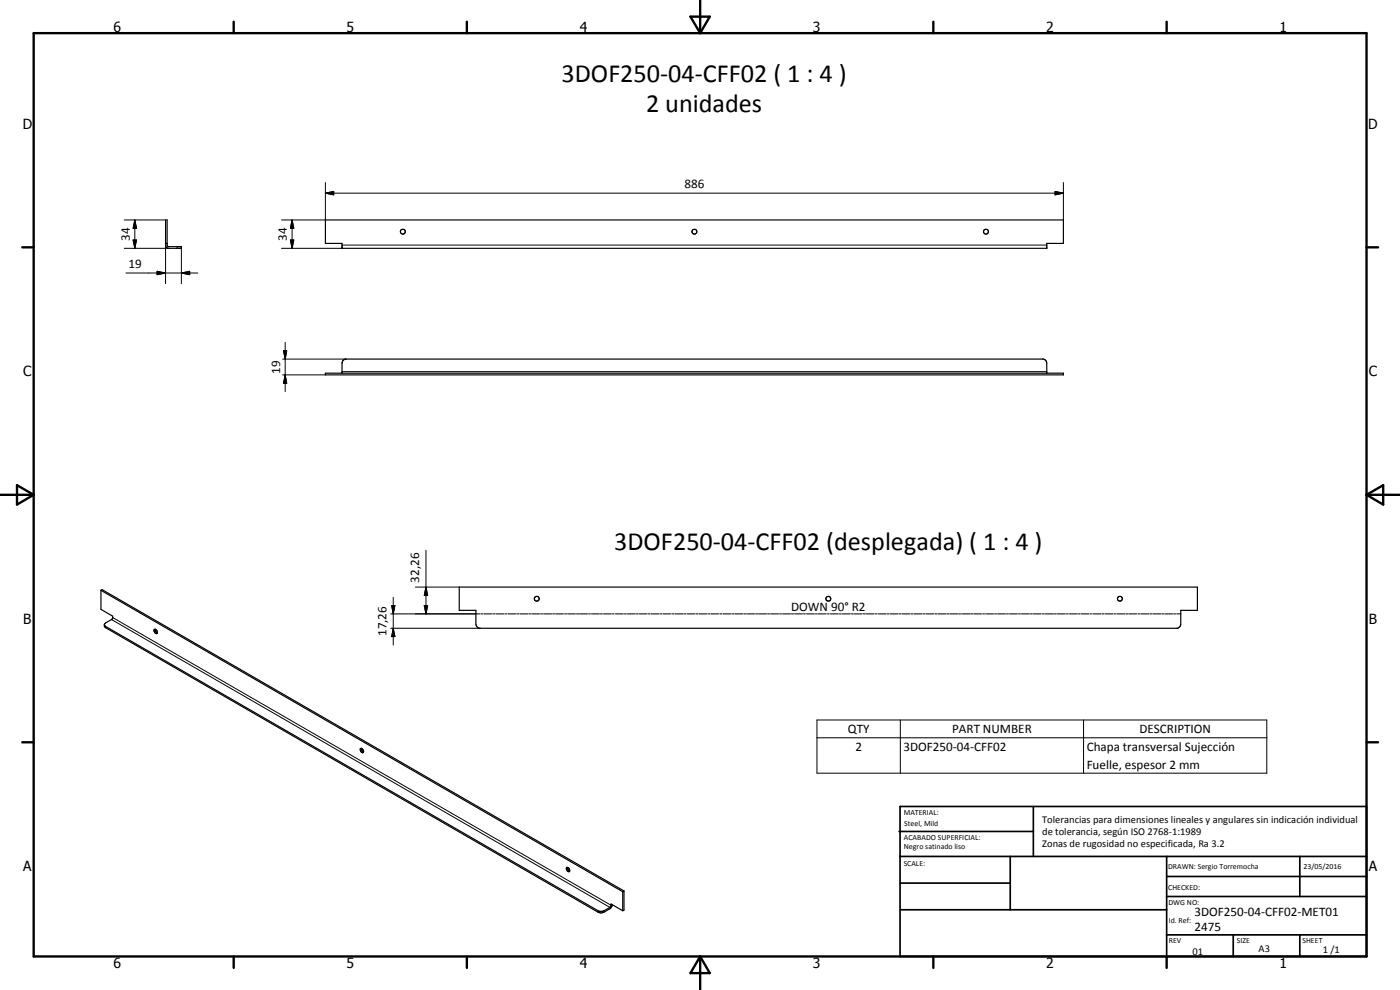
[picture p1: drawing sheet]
<svg xmlns="http://www.w3.org/2000/svg" width="420mm" height="297mm" viewBox="0 0 420 297" stroke-linecap="round" stroke-linejoin="round" font-family="sans-serif">
<g fill="none" stroke="#000" stroke-width=".35">
<path d="M49.7 73h.5M49.7 66h.5v7.8l.5 .2h3.7v.5h-3.7l-1-.5zM97.7 66h221.4v7h-5v1.5h-211.5v-1.5h-4.9zM97.7 112h221.4v.5h-221.4zM102.6 112l.1-3.2 .3-.7 .7-.4h209.4l1 .8v3.5M30.3 177.1v5.7l3.5 2.1-.2 .9-1.9 1.1-.4 .5M30.3 177.1l.3-.2 156.7 90.4M30.3 177.1l156.6 90.4M137.8 176.1h221.6v7h-5v4.2l-.3 .7-.8 .5h-209.5l-.6-.4-.4-.8v-4.2h-5zM31.3 187.4l.4 .6 147.8 85.3 .9 .2 .9-.2 1.7-1.1 .4-1 3.5 2.1M31.3 187.4l.1 .6 .3 .3 147.8 85.4 .6 .2 1.2-.2 1.7-1 .6-.7 .1-.6M46.6 188.8l.1 .7 .5 .4"/>
<path d="M46.6 188.8l.4 .3 .2 .8M46.6 188.8h-.2a.73 .73 0 0 0 0 .9 .73 .73 0 0 0 .8 .3v-.1M108.2 224.7a.67 .67 0 0 1 .8 .3 .67 .67 0 0 1-.3 .8l-.5-.6zM108.5 224.5v.5l.6 .6M170.1 260.3a.71 .71 0 0 1 .8 .4 .71 .71 0 0 1-.3 .8 .87 .87 0 0 1-.5-1.2zM170.3 260.3l.2 .6 .5 .5M186.9 267.5v5.8M187.3 267.3v5.7l-.4 .3M187.3 267.3l-.4 .2"/>
<circle cx="120.9" cy="69.5" r=".74"/>
<circle cx="208.4" cy="69.5" r=".74"/>
<circle cx="295.9" cy="69.5" r=".75"/>
<circle cx="161.1" cy="179.6" r=".72"/>
<circle cx="248.6" cy="179.6" r=".72"/>
<circle cx="336.1" cy="179.6" r=".72"/>
</g>
<g fill="none" stroke="#000" stroke-width=".3">
<path d="M97.7 58l2.4-.6v1.1zM97.7 54.8v11.2h-13.2M97.7 58h221.4M316.6 57.4l2.5 .6-2.5 .5zM319.1 54.8v11.2M37.3 66h12.4M37.3 74.5h13.4M40 72h1l-.5 2.5zM40.5 66l.5 2.5h-1zM40.5 66v8.5M49.7 73v12.1M53.2 74v.5"/>
<path d="M54.4 74.5v10.6M84.5 74.5h18.1M87.2 72h1l-.5 2.5zM87.7 66l.5 2.5h-1zM87.7 66v8.5M102.6 73.5h211.5M37.8 81.9h21.6M47.1 81.4l2.6 .5-2.6 .5zM54.4 81.9l2.5-.5v1zM84.8 112.5h12.9M84.8 107.7h19.1M85.1 105.2h1l-.5 2.5z"/>
<path d="M85.6 112.5l.5 2.5h-1zM85.6 102.7v14.8M102.6 111.5h211.5M118 179.2v14.3M124.7 176.1h13.1M127.8 176.1l.5 2.5h-1zM127.8 165.1v19.1M31.7 188v.3M33.5 185.9l149.5 86.3M33.8 185.3l149.6 86.3M117.3 184.2h26.7M117.3 188.5h26.8"/>
<path d="M117.5 181.7h1l-.5 2.5zM118 188.5l.5 2.5h-1zM127.3 181.7h1l-.5 2.5zM144.3 184.2h.6M145.2 184.2h2.4M147.9 184.2h.6M148.8 184.2h2.4M151.5 184.2h.6M152.4 184.2h2.4M155.1 184.2h.6M156 184.2h2.4M158.7 184.2h.6"/>
<path d="M159.6 184.2h2.4M162.3 184.2h.5M163.1 184.2h2.5M165.9 184.2h.5M166.7 184.2h2.4M169.4 184.2h.6M170.3 184.2h2.4M173 184.2h.6M173.9 184.2h2.4M176.6 184.2h.6M177.5 184.2h2.4M180.2 184.2h.6"/>
<path d="M181.1 184.2h2.4M183.8 184.2h.6M184.7 184.2h2.4M187.4 184.2h.5M188.2 184.2h2.5M191 184.2h.5M191.8 184.2h2.4M194.5 184.2h.6M195.4 184.2h2.4M198.1 184.2h.6M199 184.2h2.4M201.7 184.2h.6"/>
<path d="M202.6 184.2h2.4M205.3 184.2h.6M206.2 184.2h2.4M208.9 184.2h.6M209.8 184.2h2.4M212.5 184.2h.6M213.3 184.2h2.4M216.1 184.2h.5M216.9 184.2h2.4M219.6 184.2h.6M220.5 184.2h2.4M223.2 184.2h.6"/>
<path d="M224.1 184.2h2.4M226.8 184.2h.6M227.7 184.2h2.4M230.4 184.2h.6M231.3 184.2h2.4M234 184.2h.6M234.9 184.2h2.4M237.5 184.2h.7M238.5 184.2h2.3M241.1 184.2h.6M242 184.2h2.4M244.7 184.2h.6"/>
<path d="M245.6 184.2h2.4M248.3 184.2h.6M249.2 184.2h2.4M251.9 184.2h.6M252.8 184.2h2.4M255.5 184.2h.6M256.4 184.2h2.3M259 184.2h.7M259.9 184.2h2.4M262.6 184.2h.6M263.6 184.2h2.3M266.2 184.2h.6"/>
<path d="M267.1 184.2h2.4M269.8 184.2h.6M270.7 184.2h2.4M273.4 184.2h.6M274.3 184.2h2.4M277 184.2h.6M277.9 184.2h2.3M280.6 184.2h.6M281.5 184.2h2.3M284.1 184.2h.7M285 184.2h2.4M287.7 184.2h.6"/>
<path d="M288.6 184.2h2.4M291.3 184.2h.6M292.2 184.2h2.4M294.9 184.2h.6M295.8 184.2h2.4M298.5 184.2h.6M299.4 184.2h2.4M302.1 184.2h.6M303 184.2h2.3M305.6 184.2h.6M306.5 184.2h2.4M309.2 184.2h.6"/>
<path d="M310.1 184.2h2.4M312.8 184.2h.6M313.7 184.2h2.4M316.4 184.2h.6M317.3 184.2h2.4M320 184.2h.6M320.9 184.2h2.4M323.6 184.2h.6M324.5 184.2h2.3M327.2 184.2h.5M328.1 184.2h2.3M330.7 184.2h.6"/>
<path d="M331.6 184.2h2.4M334.3 184.2h.6M335.2 184.2h2.4M337.9 184.2h.6M338.8 184.2h2.4M341.5 184.2h.6M342.4 184.2h2.4M345.1 184.2h.6M346 184.2h2.4M348.6 184.2h.7M349.6 184.2h2.3M352.2 184.2h.6"/>
<path d="M353.1 184.2h1.3M245.2 216h135v16h-135zM270.2 216v16M325.2 216v16M245.2 221.4h135M179.5 273.3v.4M181.3 273.3v.4"/>
</g>
<g fill="none" stroke="#000" stroke-width=".71">
<path d="M10.1 9.9h400v277.1h-400zM70.1 6.5v3.4M140.1 6.5v3.4M207.2 5h5.8l-2.9 4.9zM210.1 0v9.9M280.1 6.5v3.4M350.1 6.5v3.4M6.7 74.2h3.4M410.1 74.2h3.5M.1 148.5h10M5.1 145.6l5 2.9-5 2.9zM410.1 148.5h10"/>
<path d="M410.1 148.5l5-2.9v5.8zM6.7 222.7h3.4M410.1 222.7h3.5M70.1 287v3.4M140.1 287v3.4M210.1 287v10M210.1 287l2.9 5h-5.8zM280.1 287v3.4M350.1 287v3.4"/>
</g>
<g fill="none" stroke="#000" stroke-width=".51">
<path d="M269.8 249.5h40.3M270.1 242h140v45h-140zM270.1 257h140M303.2 257v16M310.1 242v15M350.1 257v30M390.1 257v12M270.1 265h33.1M270.1 273h80M350.1 269h60M350.1 263h60M350.1 280.5h60"/>
<path d="M370.1 280.5v6.5M390.1 280.5v6.5"/>
</g>
<g fill="#000">
<path d="M97.7 58l2.4-.6v1.1zM316.6 57.4l2.5 .6-2.5 .5zM40 72h1l-.5 2.5zM40.5 66l.5 2.5h-1zM87.2 72h1l-.5 2.5zM87.7 66l.5 2.5h-1zM47.1 81.4l2.6 .5-2.6 .5zM54.4 81.9l2.5-.5v1zM85.1 105.2h1l-.5 2.5zM85.6 112.5l.5 2.5h-1zM127.8 176.1l.5 2.5h-1zM117.5 181.7h1l-.5 2.5z"/>
<path d="M118 188.5l.5 2.5h-1zM127.3 181.7h1l-.5 2.5z"/>
</g>
<g font-size="7.9">
<text x="168.5" y="24.6">3DOF250-04-CFF02 ( 1 : 4 )</text>
<text x="193.9" y="33.6">2 unidades</text>
<text x="184.3" y="165">3DOF250-04-CFF02 (desplegada) ( 1 : 4 )</text>
</g>
<g font-size="4.2">
<text x="34" y="9.6">6</text>
<text x="104" y="9.6">5</text>
<text x="174" y="9.6">4</text>
<text x="244" y="9.6">3</text>
<text x="314" y="9.6">2</text>
<text x="384" y="9.6">1</text>
<text x="6.8" y="38.7">D</text>
<text x="410.6" y="38.7">D</text>
<text x="7" y="112.9">C</text>
<text x="410.8" y="112.9">C</text>
<text x="7" y="187.1">B</text>
<text x="410.8" y="187.1">B</text>
<text x="7" y="261.4">A</text>
<text x="410.8" y="261.4">A</text>
<text x="34" y="290.4">6</text>
<text x="104" y="290.4">5</text>
<text x="174" y="290.4">4</text>
<text x="244" y="290.4">3</text>
<text x="314" y="290.4">2</text>
<text x="384" y="290.4">1</text>
</g>
<g font-size="3.9">
<text x="205.4" y="56.4">886</text>
<text x="38.9" y="72.3" transform="rotate(-90 38.9 72.3)">34</text>
<text x="86.1" y="72.3" transform="rotate(-90 86.1 72.3)">34</text>
<text x="38.6" y="80.3">19</text>
<text x="84.1" y="112.1" transform="rotate(-90 84.1 112.1)">19</text>
<text x="125.8" y="174.8" transform="rotate(-90 125.8 174.8)">32,26</text>
<text x="237.4" y="183.4">DOWN 90° R2</text>
<text x="116" y="190.9" transform="rotate(-90 116 190.9)">17,26</text>
<text x="254.5" y="220">QTY</text>
<text x="285.7" y="220">PART NUMBER</text>
<text x="342" y="220">DESCRIPTION</text>
<text x="256.7" y="225.3">2</text>
<text x="271.1" y="225.3">3DOF250-04-CFF02</text>
<text x="326.1" y="225.4">Chapa transversal Sujección</text>
<text x="326.1" y="230.7">Fuelle, espesor 2 mm</text>
<text x="358.5" y="275">3DOF250-04-CFF02-MET01</text>
<text x="358.5" y="279.4">2475</text>
</g>
<g font-size="3.1">
<text x="312.7" y="246.8">Tolerancias para dimensiones lineales y angulares sin indicación individual</text>
<text x="312.7" y="250.4">de tolerancia, según ISO 2768-1:1989</text>
<text x="312.7" y="254">Zonas de rugosidad no especificada, Ra 3.2</text>
<text x="357.9" y="286.4">01</text>
<text x="377.7" y="285.6">A3</text>
<text x="397" y="285.9">1 /1</text>
</g>
<g font-size="2.4">
<text x="271.2" y="244.4">MATERIAL:</text>
<text x="271.3" y="252">ACABADO SUPERFICIAL:</text>
<text x="271.4" y="247.9">Steel, Mild</text>
<text x="271.3" y="254.6">Negro satinado liso</text>
<text x="271.2" y="259.7">SCALE:</text>
<text x="350.6" y="260.8">DRAWN: Sergio Torremocha</text>
<text x="391.2" y="260.6">23/05/2016</text>
<text x="350.6" y="267">CHECKED:</text>
<text x="350.6" y="271.4">DWG NO:</text>
<text x="350.8" y="276.9">Id. Ref:</text>
<text x="350.8" y="282.8">REV</text>
<text x="371.2" y="282.9">SIZE</text>
<text x="390.9" y="282.9">SHEET</text>
</g>
</svg>
